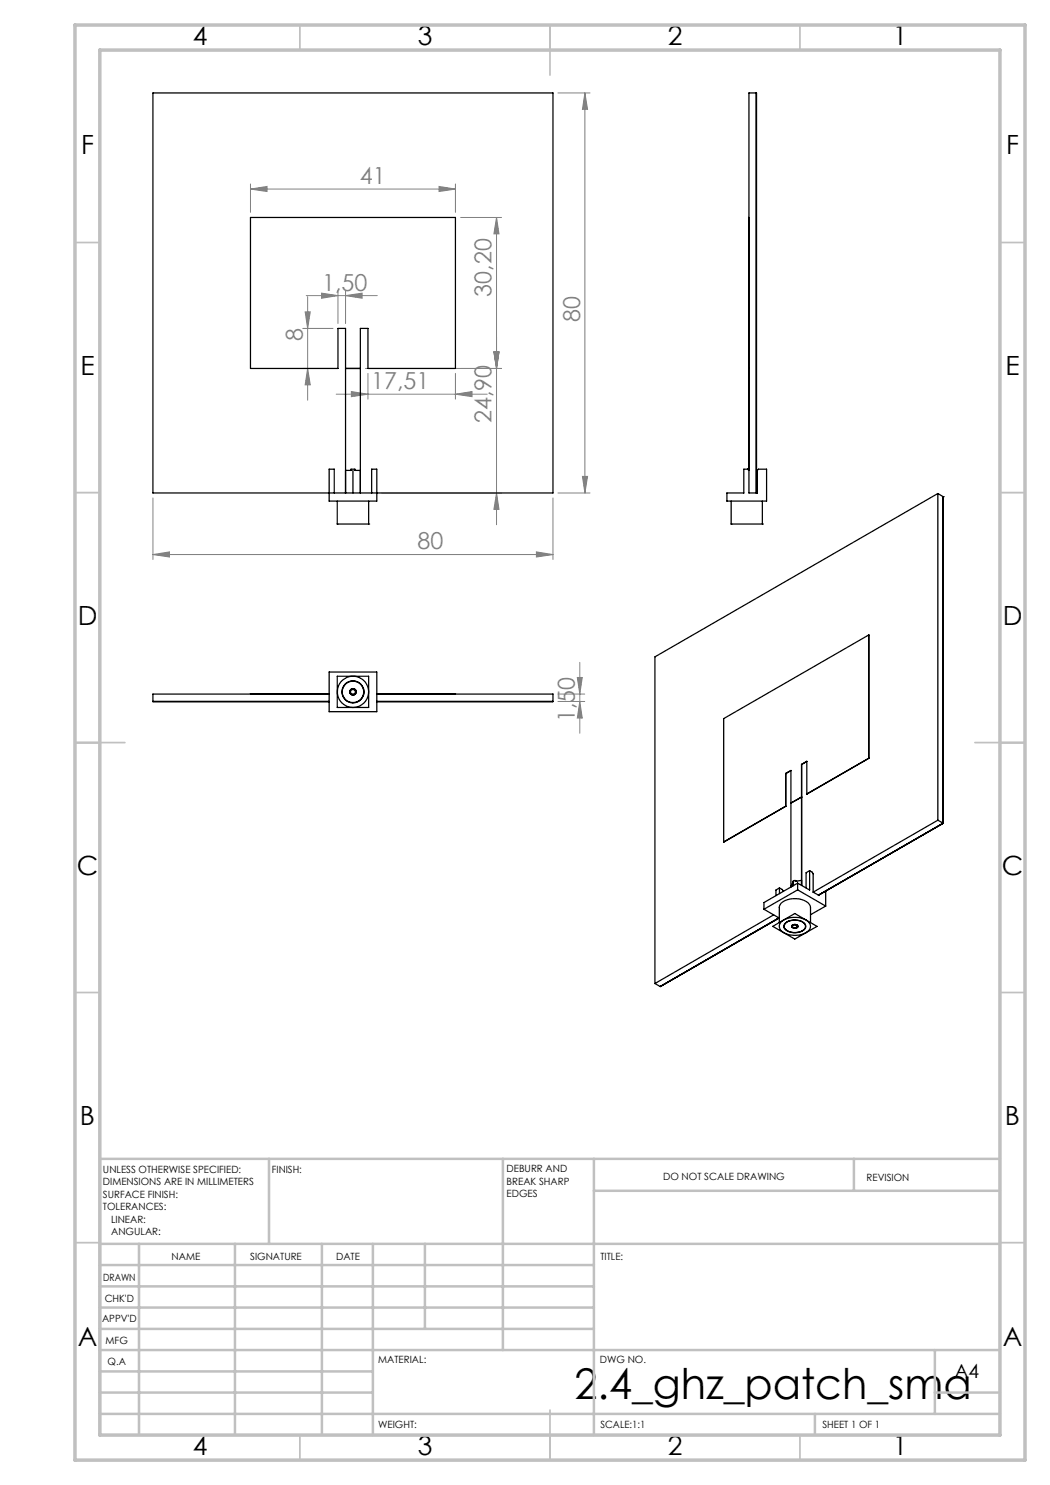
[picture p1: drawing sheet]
<svg xmlns="http://www.w3.org/2000/svg" width="210mm" height="297mm" viewBox="0 0 210 297" stroke-linecap="round" stroke-linejoin="round" font-family="sans-serif">
<g fill="none" stroke="#808080" stroke-width=".2">
<path d="M111.6 18.6h6.4M117 18.6l.5 3.3h-1zM117 18.6v80M50.1 37.8l3.3-.5v1zM50.1 36.8v5.7M50.1 37.8h41M87.8 37.3l3.3 .5-3.3 .5zM91.1 36.8v5.7M61.2 59.1h14.3M61.5 59.3v20.7M64.3 58.6l3.3 .5-3.3 .6zM67.6 58.1v6.6"/>
<path d="M69.1 59.1l3.3-.5v1.1zM69.1 58.1v6.6M92.1 43.5h8.2M99.3 43.5l.5 3.3h-1zM99.3 43.5v61.4M60.5 73.7h6.1M60.5 65.7h6.1M61 62.4h1.1l-.6 3.3zM61.5 73.7l.6 3.3h-1.1zM67.2 78.8h30.2M70.3 78.3l3.3 .5-3.3 .5zM73.1 73.7h27.2"/>
<path d="M73.6 74.7v5.1M91.1 78.8l3.3-.5v1zM91.1 74.7v5.1M98.8 70.4h1l-.5 3.3zM30.6 99.6v12.3M76.4 98.6h23.9M99.3 98.6l.5 3.3h-1zM110.6 99.6v12.3M111.6 98.6h6.4M116.5 95.3h1l-.5 3.3zM30.6 110.9l3.3-.5v1zM30.6 110.9h80"/>
<path d="M107.3 110.4l3.3 .5-3.3 .5zM111.6 138.8h5.3M115.5 135.5h1l-.5 3.3zM116 132.5v14.1M111.6 140.3h5.3M116 140.3l.5 3.3h-1z"/>
</g>
<g fill="none" stroke="#c0c0c0" stroke-width=".35">
<path d="M60 5v5M110 5v10M160 5v5M15 48.5h5M200 48.5h5M15 98.5h5M200 98.5h5M15 148.5h10M195 148.5h10M15 198.5h5M200 198.5h5M15 248.5h5"/>
<path d="M200 248.5h5M60 287v5M110 282v10M160 287v5"/>
</g>
<g fill="none" stroke="#c0c0c0" stroke-width=".5">
<path d="M53.8 231.8v17M100.6 231.8v38.2M118.8 231.8v55.2M118.8 238.2h81.2M170.8 231.8v6.4M200 231.8h-180v55.2M20 248.8h180M20 257.3h98.8M20 253h98.8M27.8 248.8v38.2M47 248.8v38.2M64.4 248.8v38.2"/>
<path d="M74.6 248.8v38.2M85 248.8v17M20 265.8h98.8M20 261.5h98.8M20 278.5h54.6M20 274.3h54.6M20 270h180M187 278.5h13M187 270v12.8M20 282.8h180M163 282.8v4.2"/>
</g>
<path d="M15 5h190v287h-190zM20 10h180v277h-180z" fill="none" stroke="#c0c0c0" stroke-width=".7"/>
<g fill="#808080">
<path d="M87.8 37.3l3.3 .5-3.3 .5zM50.1 37.8l3.3-.5v1z"/>
<path d="M70.3 78.3l3.3 .5-3.3 .5zM91.1 78.8l3.3-.5v1zM64.3 58.6l3.3 .5-3.3 .6zM69.1 59.1l3.3-.5v1.1zM30.6 110.9l3.3-.5v1zM107.3 110.4l3.3 .5-3.3 .5z"/>
<path d="M98.8 70.4h1l-.5 3.3zM99.3 43.5l.5 3.3h-1zM61.5 73.7l.6 3.3h-1.1zM61 62.4h1.1l-.6 3.3zM99.3 98.6l.5 3.3h-1zM98.8 70.4h1l-.5 3.3zM116.5 95.3h1l-.5 3.3zM117 18.6l.5 3.3h-1z"/>
<path d="M115.5 135.5h1l-.5 3.3zM116 140.3l.5 3.3h-1z"/>
</g>
<g fill="none" stroke="#000" stroke-width=".25">
<path d="M30.6 18.6h80v80h-80zM151.3 18.6v80M149.8 43.5v50.5M69.1 73.7h3M149.8 73.7h.1M66.9 98.6v-4.8h-1.1v6.4h9.6v-6.4h-1.1v4.8M69.1 98.6v-32.9h-1.5v8h-17.5v-30.2h41v30.2h-17.5v-8h-1.5v32.9M69.1 94.1h1.2M70.2 94.1v-.3h.8v.3M70.6 94.1v4.5M70.9 94.1h1.2M149.5 93.8h.2v.2"/>
<path d="M149.5 93.8h-.7v4.8h-3.4v1.6h7.9v-6.4h-1.6l-.3 .3M149.5 93.8l.3 .3M151.3 94.1h.1M151.4 94.1v4.5h-1.6v-80h1.5v80M187.6 98.7l-56.6 32.7v65.3M187.6 98.7v65.3M187.6 98.7l1 .6M188.6 99.3h.1M188.6 99.3v65.4M67.5 104.8h.1M67.5 100.2v4.6M67.5 104.8h6.2"/>
<path d="M73.7 104.8h.1M73.7 100.2v4.6M146.2 104.8h.1M146.2 104.8h6.3M146.2 100.2v4.6M152.5 104.8h.1M152.5 100.2v4.6M50.1 138.8h.1M65.8 134.4h9.6v7.9h-9.6zM65.8 138.8h-35.2v1.5h35.2M67.5 135.3h6.2v6.2h-6.2zM75.4 138.8h35.2v1.5h-35.2"/>
<path d="M91.1 138.8h.1M173.7 127l-29 16.7v24.7M173.7 127v24.7M173.7 127l.1 24.7M30.6 140.3h35.2M75.4 140.3h35.2M157.1 154.7l1.1-.6v23.3M157.1 154.7v6.6M157.1 154.7h.1M160.3 152.9l1.1-.6v6.5M160.3 152.9v24.2M160.3 152.9h.1"/>
<path d="M160.3 159.4l-2.1 1.2M161.4 152.3l-1.1 .6M173.7 151.7l-12.3 7.1M173.7 151.7h.1M173.8 151.7l-12.4 7.1M155.9 177.6l.6 .3 .1 .4M155.9 177.6v1.1M155.9 177.6l-.7 .4v1.1M157.1 161.3l-12.4 7.1M157.1 161.3h.1M157.2 161.3l-12.5 7.1M158.6 176.6l-.4 .7"/>
<path d="M158.7 176.4v.7M159.3 176.2a.52 .52 0 0 0-.7 .1v.9M159.5 178l5.6 3.2M159.5 178l-6.7 3.9M159.5 176.6l-6.7 3.9v1.4M159.5 176.6v1.4M160.3 176.1l-1.3 .2M161.9 174.1l.6 .3 .1 .4v3.6M161.9 174.1v3.9l-2.4-1.4M161.9 174.1l-.7 .5v3M162.6 178.4l1.2 .7M163.8 179v.1"/>
<path d="M165.1 178.2v3M187.6 164l-25 14.4M187.6 164l1 .6M188.6 164.6l-24.9 14.4 .1 .1M131 196.7l1 .6M132 197.3l23.8-13.7zM152.8 181.9l3.1 1.7M154.6 185.3l4.4-2.6 4.4 2.6-4.4 2.5zM154.7 183l-23.7 13.7M155.9 184.5v-3a1.8 1.8 0 0 1 1.6-1.6 4.2 4.2 0 0 1 4.4 1l.2 .6v3M156.2 184.4a4.6 4.6 0 0 1 5.4-.1 1.29 1.29 0 0 1-.4 2.2 4.6 4.6 0 0 1-5.1-.4 1.23 1.23 0 0 1 .1-1.7zM157.1 184.6a3 3 0 0 1 3.9 .3 1.06 1.06 0 0 1-.8 1.4 2.97 2.97 0 0 1-3.3-.6 .84 .84 0 0 1 .2-1.1z"/>
<path d="M157.3 184.5a3.1 3.1 0 0 1 3.7 .3 1.06 1.06 0 0 1-.9 1.5 2.95 2.95 0 0 1-3.2-.7 .98 .98 0 0 1 .4-1.1zM158.4 185.1l.6-.2 .4 .1 .2 .3a.78 .78 0 0 1-1.3 0zM158.5 185.2a.5 .5 0 0 1 .5-.2 .5 .5 0 0 1 .4 .4 .52 .52 0 0 1-.5 .2 .52 .52 0 0 1-.4-.4zM165.1 181.2l-3 1.7"/>
<circle cx="70.6" cy="138.4" r="3.1"/>
<circle cx="70.6" cy="138.4" r="2.2"/>
<circle cx="70.6" cy="138.4" r="2.14"/>
<circle cx="70.6" cy="138.4" r=".49"/>
<circle cx="70.6" cy="138.4" r=".65"/>
<circle cx="70.6" cy="138.4" r=".64"/>
</g>
<text font-size="8.5" x="114.9" y="279.7">2.4_ghz_patch_sma</text>
<g font-size="5.3">
<text x="38.5" y="9">4</text>
<text x="83.5" y="9">3</text>
<text x="133.6" y="9">2</text>
<text x="178.6" y="9">1</text>
<text x="16.2" y="30.7">F</text>
<text x="201.2" y="30.7">F</text>
<text x="16.1" y="75">E</text>
<text x="201.1" y="75">E</text>
<text x="15.5" y="125">D</text>
<text x="200.5" y="125">D</text>
<text x="15.4" y="175">C</text>
<text x="200.4" y="175">C</text>
<text x="16" y="225">B</text>
<text x="201" y="225">B</text>
<text x="15.5" y="269.2">A</text>
<text x="200.5" y="269.2">A</text>
<text x="38.5" y="291">4</text>
<text x="83.5" y="291">3</text>
<text x="133.6" y="291">2</text>
<text x="178.6" y="291">1</text>
</g>
<g font-size="4.7" fill="#808080">
<text x="72" y="36.8">41</text>
<text x="64.4" y="58.1">1,50</text>
<text x="98.3" y="59.3" transform="rotate(-90 98.3 59.3)">30,20</text>
<text x="116" y="64.4" transform="rotate(-90 116 64.4)">80</text>
<text x="60.5" y="68.3" transform="rotate(-90 60.5 68.3)">8</text>
<text x="74.2" y="77.8">17,51</text>
<text x="98.3" y="84.6" transform="rotate(-90 98.3 84.6)">24,90</text>
<text x="83.5" y="109.9">80</text>
<text x="115" y="144.4" transform="rotate(-90 115 144.4)">1,50</text>
</g>
<text font-size="3.9" x="190.9" y="275.5">A4</text>
<g font-size="2">
<text x="20.6" y="234.6">UNLESS OTHERWISE SPECIFIED:</text>
<text x="20.6" y="237.1">DIMENSIONS ARE IN MILLIMETERS</text>
<text x="20.6" y="239.6">SURFACE FINISH:</text>
<text x="54.4" y="234.6">FINISH:</text>
<text x="101.3" y="234.5">DEBURR AND</text>
<text x="101.3" y="237">BREAK SHARP</text>
<text x="101.3" y="239.5">EDGES</text>
<text x="132.6" y="236">DO NOT SCALE DRAWING</text>
<text x="173.3" y="236.2">REVISION</text>
<text x="20.6" y="242.1">TOLERANCES:</text>
<text x="22.2" y="244.6">LINEAR:</text>
<text x="22.2" y="247.1">ANGULAR:</text>
<text x="34.3" y="252">NAME</text>
<text x="50" y="251.9">SIGNATURE</text>
<text x="67.2" y="251.9">DATE</text>
<text x="120.1" y="251.9">TITLE:</text>
<text x="20.6" y="256.1">DRAWN</text>
<text x="20.9" y="260.3">CHK'D</text>
<text x="20.4" y="264.4">APPV'D</text>
<text x="21.1" y="268.8">MFG</text>
<text x="21.5" y="273">Q.A</text>
<text x="75.6" y="272.5">MATERIAL:</text>
<text x="120" y="272.5">DWG NO.</text>
<text x="75.6" y="285.5">WEIGHT:</text>
<text x="120.1" y="285.6">SCALE:1:1</text>
<text x="164.5" y="285.6">SHEET 1 OF 1</text>
</g>
</svg>
